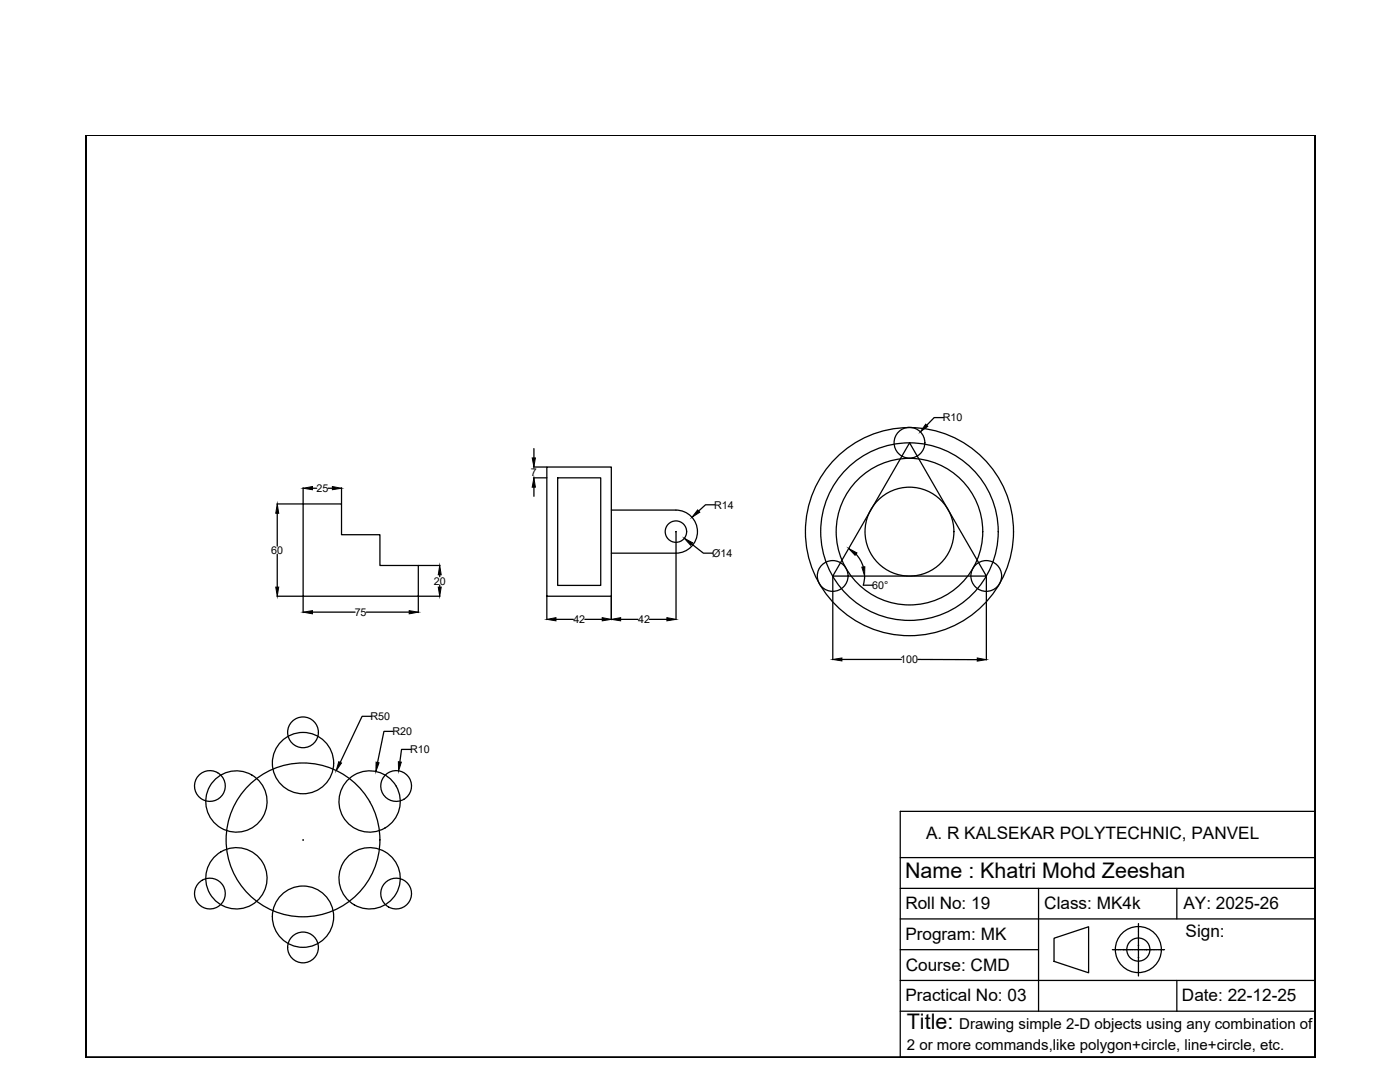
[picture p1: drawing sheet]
<svg xmlns="http://www.w3.org/2000/svg" width="279mm" height="216mm" viewBox="0 0 279 216" stroke-linecap="round" stroke-linejoin="round" font-family="sans-serif">
<!-- layer: 0 -->
<g fill="none" stroke="#000" stroke-width=".25">
<path d="M17.1 27h245.4v184h-245.4h245.4v-184h-245.4v184zM60.5 97.3v3.3h-5.2M62.4 97.4h.8M65.5 97.4h.8M68.2 97.3v3.3M106.5 93.2h2.6M106.5 95.3h2.6M106.6 89.5v1.9M106.6 97.2v1.8M109.1 93.2h12.9v25.8h-12.9zM111.3 95.3h8.6v21.5h-8.6zM181.5 88.4l15.4 26.5h-30.7z"/>
<path d="M181.6 88.4h-.1M188.3 83.3h-1.9l-1.4 1.6M55.3 119h5.2M55.3 102.4v6.6M55.3 110.6v6.6M60.5 100.6h7.7v6.1h7.6v6.1h7.7v6.2h-23zM60.5 119v3.2M83.5 119v3.2M83.5 119h4.3M83.5 112.8h4.3M87.8 114.7v.4M87.8 116.7v.5"/>
<path d="M109.1 119v4.6M122 101.8h12.9a4.3 4.3 0 0 1 4.3 4.3 4.3 4.3 0 0 1-4.3 4.3h-12.9M122 119v4.6M134.9 106.1h.1M134.9 106.1v17.5M138 108.6l2.4 1.8h1.8M142.7 100.7h-1.9l-1.4 1.3M166.2 114.9v16.7M170.8 110.6l.9 1.1 .6 1.4M172.6 114.9l-.3 1.8 1.9 .1M196.9 114.9v16.8M62.4 122.1h8.5"/>
<path d="M73.1 122.1h8.6M111 123.6h3.4M116.7 123.6h3.5M123.9 123.6h3.4M129.6 123.6h3.5M168 131.6h11.9M183.2 131.6h11.8M73.8 159.9h-.1M74.1 142.9h-1.8l-4.4 9.2M78.4 145.9h-1.8l-1.2 6.2M79.1 156.9h.1M82 149.5h-1.9l-.3 2.5"/>
<path d="M60.5 167.6v.1M179.7 161.9h82.8v49.1h-82.8zM179.7 171.1h82.8M179.7 177.3h82.8M207.3 177.3v24.5M234.9 177.3v6.1M179.7 195.6h82.8M179.7 189.5h27.6M179.7 183.4h82.8M210.4 187.2l6.9-2.3v9.2l-6.9-2.3zM222 189.5h.2M222.2 189.5h1.4"/>
<path d="M223.6 189.5h.3M224 189.5h.2M224.3 189.5h1.7M226.1 189.5h.3M226.4 189.5h.3M226.7 189.5h2M227.2 185.9v.3M227.2 186.6v.3M227.2 189v.3M227.2 190.4v.3M227.2 192.8v.3M227.2 193.5v.3"/>
<path d="M227.2 184.3v1.6M227.2 186.3v.2M227.2 186.9v1.7M227.2 188.7v.2M227.2 189.3v1.1M227.2 190.8v.2M227.2 191.1v1.7M227.2 193.2v.2M227.2 193.8v.9M228.8 189.5h1.7M230.5 189.5h.3M230.9 189.5h.2"/>
<path d="M231.2 189.5h1.2M234.9 195.6v6.2M179.7 201.8h82.8"/>
<circle cx="181.5" cy="88.3" r="3.1"/>
<circle cx="134.9" cy="106.1" r="2.14"/>
<circle cx="166.2" cy="114.9" r="3.1"/>
<circle cx="181.5" cy="106.1" r="17.7"/>
<circle cx="181.5" cy="106.1" r="20.8"/>
<circle cx="181.5" cy="106.1" r="14.6"/>
<circle cx="181.5" cy="106.1" r="8.9"/>
<circle cx="196.8" cy="114.9" r="3.1"/>
<circle cx="41.9" cy="156.8" r="3.1"/>
<circle cx="47.2" cy="159.9" r="6.1"/>
<circle cx="60.5" cy="152.3" r="6.1"/>
<circle cx="60.5" cy="146.1" r="3.1"/>
<circle cx="73.8" cy="159.9" r="6.1"/>
<circle cx="79.1" cy="156.8" r="3.1"/>
<circle cx="41.9" cy="178.3" r="3.1"/>
<circle cx="47.2" cy="175.3" r="6.1"/>
<circle cx="60.5" cy="167.6" r="15.3"/>
<circle cx="73.8" cy="175.3" r="6.1"/>
<circle cx="79.1" cy="178.3" r="3.1"/>
<circle cx="60.5" cy="189.1" r="3.1"/>
<circle cx="60.5" cy="182.9" r="6.1"/>
<circle cx="227.2" cy="189.5" r="4.6"/>
<circle cx="227.2" cy="189.5" r="2.31"/>
</g>
<g fill="#000" stroke="#000" stroke-width=".2">
<path d="M60.5 97.4l1.9-.3v.6zM66.3 97.1l1.9 .3-1.9 .3zM106.2 91.4h.6l-.2 1.8zM106.6 95.3l.2 1.9h-.6zM184.7 84.6l.5 .5-1.5 1.1zM55 117.2h.6l-.3 1.8zM55.3 100.6l.3 1.8h-.6zM87.8 112.8l.3 1.9h-.6zM87.5 117.2h.6l-.3 1.8zM136.6 107.4l1.6 .9-.4 .5zM139.2 101.7l.5 .5-1.6 1zM169.4 109.4l1.6 .9-.4 .5z"/>
<path d="M172 113.2l.6-.1v1.8zM60.5 122.1l1.9-.3v.7zM81.7 121.8l1.8 .3-1.8 .4zM109.1 123.6l1.9-.4v.7zM120.2 123.2l1.8 .4-1.8 .3zM122 123.6l1.9-.4v.7zM133.1 123.2l1.8 .4-1.8 .3zM166.2 131.6l1.8-.3v.6zM195 131.3l1.9 .3-1.9 .3zM67.6 152l.6 .2-1.1 1.6zM75.1 152.1l.5 .1-.6 1.7zM79.5 152l.6 .1-.6 1.8z"/>
<path d="M224.2 189.5h.2zM227.1 188.7h.2zM228.7 189.5h.2z"/>
<circle cx="227.2" cy="191.1" r=".07"/>
</g>
<g font-size="4.3">
<text x="180.6" y="175.3">Name : Khatri Mohd Zeeshan</text>
<text x="181" y="205.4">Title:</text>
</g>
<g font-size="3.4">
<text x="184.8" y="167.4">A. R KALSEKAR POLYTECHNIC, PANVEL</text>
<text x="180.7" y="181.4">Roll No: 19</text>
<text x="208.4" y="181.5">Class: MK4k</text>
<text x="236.2" y="181.4">AY: 2025-26</text>
<text x="180.7" y="187.6">Program: MK</text>
<text x="236.6" y="187">Sign:</text>
<text x="180.8" y="193.7">Course: CMD</text>
<text x="180.7" y="199.8">Practical No: 03</text>
<text x="235.9" y="199.8">Date: 22-12-25</text>
</g>
<g font-size="3">
<text x="181" y="209.6">2 or more commands,like polygon+circle, line+circle, etc.</text>
<text x="191.4" y="205.4">Drawing simple 2-D objects using any combination of</text>
</g>
<g font-size="2.1">
<text x="188.1" y="84.1">R10</text>
<text x="105.9" y="95.1">7</text>
<text x="63.2" y="98.1">25</text>
<text x="142.5" y="101.5">R14</text>
<text x="54.1" y="110.5">60</text>
<text x="142.2" y="111.1">Ø14</text>
<text x="86.6" y="116.6">20</text>
<text x="174.1" y="117.5">60°</text>
<text x="70.8" y="122.9">75</text>
<text x="114.4" y="124.3">42</text>
<text x="127.3" y="124.3">42</text>
<text x="179.7" y="132.3">100</text>
<text x="74" y="143.7">R50</text>
<text x="78.3" y="146.7">R20</text>
<text x="81.9" y="150.3">R10</text>
</g>
</svg>
